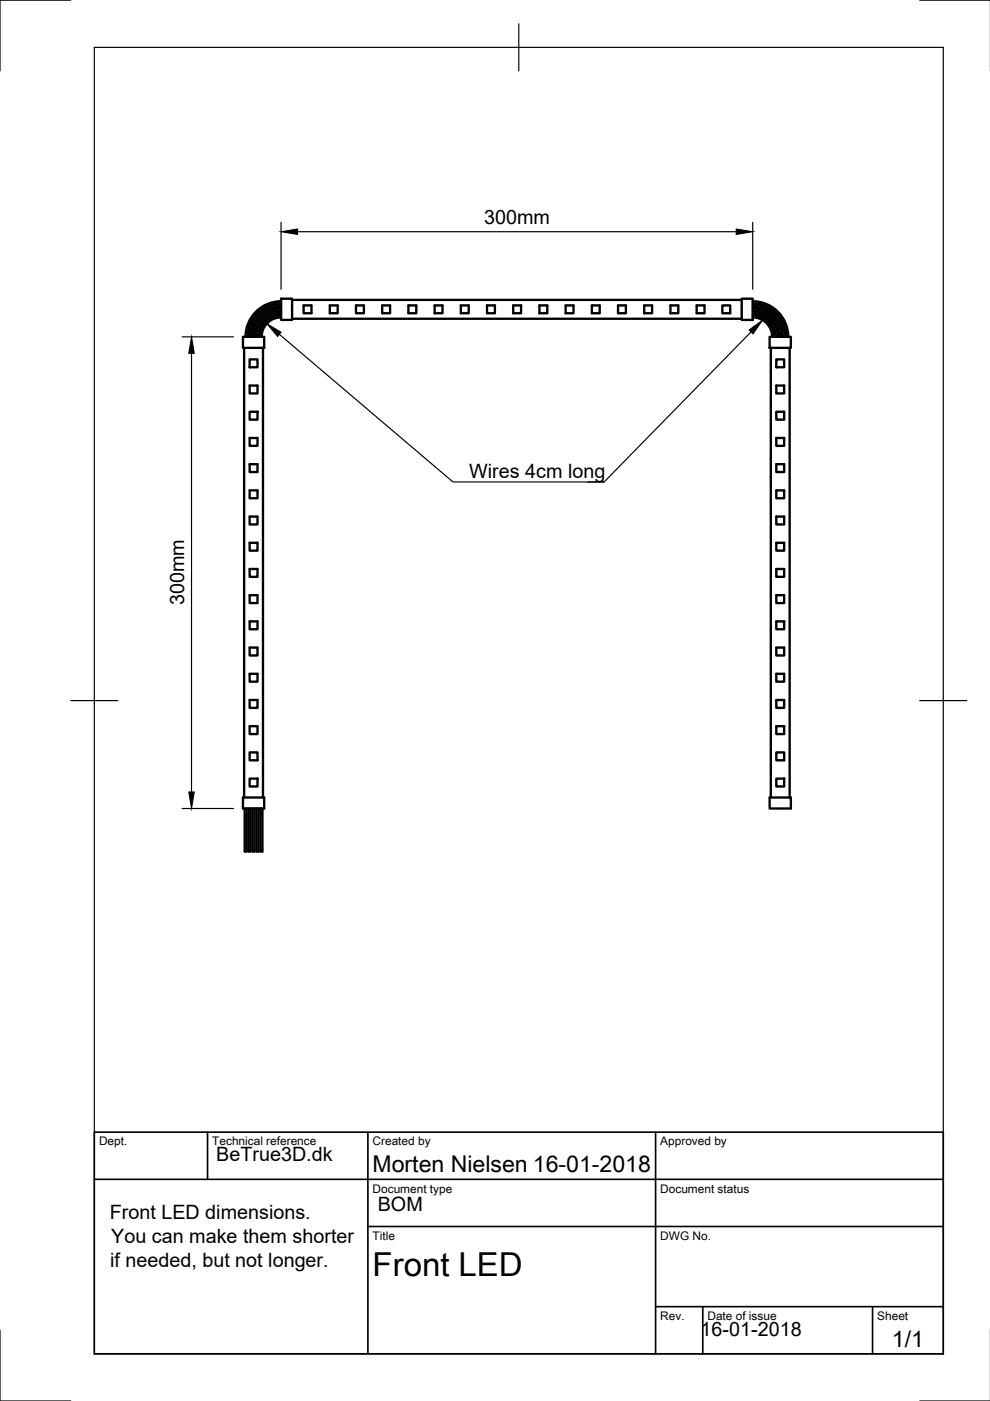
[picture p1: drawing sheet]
<svg xmlns="http://www.w3.org/2000/svg" width="210mm" height="297mm" viewBox="0 0 210 297" stroke-linecap="round" stroke-linejoin="round" font-family="sans-serif">
<!-- layer: Visible -->
<g fill="none" stroke="#000" stroke-width=".5">
<path d="M51.5 71.4h4.5v2.4h-4.5zM51.8 73.8v95.3M52.9 76.2h1.7v1.7h-1.7zM55.8 73.8v95.3M59.6 63.3h2.3v4.5h-2.3zM59.6 66.9a4.5 4.5 0 0 0-4.5 4.5M59.6 67.3a4.1 4.1 0 0 0-4.1 4.1M59.6 66.1a5.3 5.3 0 0 0-5.3 5.3M59.6 66.5a4.9 4.9 0 0 0-4.9 4.9M59.6 65.4a6 6 0 0 0-6 6M59.6 65.8a5.6 5.6 0 0 0-5.6 5.6M59.6 64.6a6.8 6.8 0 0 0-6.8 6.8"/>
<path d="M59.6 65a6.4 6.4 0 0 0-6.4 6.4M59.6 63.9a7.5 7.5 0 0 0-7.5 7.5M59.6 64.3a7.1 7.1 0 0 0-7.1 7.1M61.9 67.6h95.4M61.9 63.6h95.4M64.4 64.8h1.6v1.6h-1.6zM69.9 64.8h1.7v1.6h-1.7zM75.5 64.8h1.6v1.6h-1.6zM81 64.8h1.7v1.6h-1.7zM86.6 64.8h1.7v1.6h-1.7zM92.1 64.8h1.7v1.6h-1.7zM97.7 64.8h1.7v1.6h-1.7z"/>
<path d="M103.3 64.8h1.6v1.6h-1.6zM108.8 64.8h1.7v1.6h-1.7zM114.4 64.8h1.6v1.6h-1.6zM119.9 64.8h1.7v1.6h-1.7zM125.5 64.8h1.6v1.6h-1.6zM131 64.8h1.7v1.6h-1.7zM136.6 64.8h1.7v1.6h-1.7zM142.1 64.8h1.7v1.6h-1.7zM147.7 64.8h1.7v1.6h-1.7zM153.1 64.8h1.7v1.6h-1.7zM157.3 63.3h2.3v4.5h-2.3zM159.6 64.3a7.1 7.1 0 0 1 7.1 7.1"/>
<path d="M159.6 65a6.4 6.4 0 0 1 6.4 6.4M159.6 65.8a5.6 5.6 0 0 1 5.6 5.6M159.6 66.5a4.9 4.9 0 0 1 4.9 4.9M159.6 67.3a4.1 4.1 0 0 1 4.1 4.1M159.6 63.9a7.5 7.5 0 0 1 7.5 7.5M159.6 64.6a6.8 6.8 0 0 1 6.8 6.8M159.6 65.4a6 6 0 0 1 6 6M159.6 66.1a5.3 5.3 0 0 1 5.3 5.3M159.6 66.9a4.5 4.5 0 0 1 4.5 4.5M163.2 71.4h4.5v2.4h-4.5zM163.4 73.8v95.3M164.6 76.2h1.7v1.7h-1.7z"/>
<path d="M167.4 73.8v95.3M52.9 98.4h1.7v1.7h-1.7zM52.9 92.9h1.7v1.6h-1.7zM52.9 81.7h1.7v1.7h-1.7zM52.9 87.3h1.7v1.7h-1.7zM164.6 98.4h1.7v1.7h-1.7zM164.6 92.9h1.7v1.6h-1.7zM164.6 81.7h1.7v1.7h-1.7zM164.6 87.3h1.7v1.7h-1.7zM52.9 115.1h1.7v1.6h-1.7zM52.9 104h1.7v1.6h-1.7zM52.9 109.5h1.7v1.7h-1.7z"/>
<path d="M164.6 104h1.7v1.6h-1.7zM164.6 115.1h1.7v1.6h-1.7zM164.6 109.5h1.7v1.7h-1.7zM52.9 120.6h1.7v1.7h-1.7zM52.9 137.3h1.7v1.7h-1.7zM52.9 126.2h1.7v1.7h-1.7zM52.9 131.7h1.7v1.7h-1.7zM164.6 131.7h1.7v1.7h-1.7zM164.6 126.2h1.7v1.7h-1.7zM164.6 120.6h1.7v1.7h-1.7zM164.6 137.3h1.7v1.7h-1.7zM52.9 142.9h1.7v1.6h-1.7z"/>
<path d="M52.9 159.5h1.7v1.7h-1.7zM52.9 148.4h1.7v1.7h-1.7zM52.9 154h1.7v1.6h-1.7zM164.6 142.9h1.7v1.6h-1.7zM164.6 159.5h1.7v1.7h-1.7zM164.6 154h1.7v1.6h-1.7zM164.6 148.4h1.7v1.7h-1.7zM51.5 169.1h4.5v2.3h-4.5zM51.9 171.4v9.1h.4v-9.1M52.7 171.4v9.1h.4v-9.1M52.9 165.1h1.7v1.6h-1.7zM53.6 171.4v9.1h.4v-9.1"/>
<path d="M54.4 171.4v9.1h.4v-9.1M55.2 171.4v9.1h.4v-9.1M163.2 169.1h4.5v2.3h-4.5zM164.6 165.1h1.7v1.6h-1.7z"/>
</g>
<!-- layer: Border -->
<path d="M15 0h-15v15M20 10h180v277h-180zM110 5v10M195 0h15M15 148.5h10M195 148.5h10M0 282v15h15M195 297h15" fill="none" stroke="#000" stroke-width=".25"/>
<!-- layer: TitleBlock -->
<path d="M20 240h180v47h-180zM20 250h180M44 240v10M78 240v47M139 240v47M78 260h122M139 277h61M149 277v10M185 277v10" fill="none" stroke="#000" stroke-width=".35"/>
<!-- layer: Dimensions -->
<path d="M59.6 47.1v14.2M63.1 49.1h93M159.6 47.1v14.2M38.6 71.4h10.9M40.6 74.9v93M38.6 171.4h10.9" fill="none" stroke="#000" stroke-width=".25"/>
<path d="M59.6 49.1l3.5-.6v1.2zM156.1 48.5l3.5 .6-3.5 .6zM40.6 71.4l.6 3.5h-1.2zM40 167.9h1.2l-.6 3.5z" fill="#000" stroke="#000" stroke-width=".21"/>
<!-- layer: Annotations -->
<path d="M56.6 68.6l3 1.8-.7 .9zM158.8 70l2.9-2.1-2 2.9z" fill="#000" stroke="#000" stroke-width=".21"/>
<path d="M59.2 70.9l36.8 31.3h32.1M159.2 70.4l-31.1 31.8h-3.5" fill="none" stroke="#000" stroke-width=".25"/>
<text font-size="7" x="79" y="270.5">Front LED</text>
<g font-size="4.9">
<text x="79" y="248.5">Morten Nielsen 16-01-2018</text>
<text x="189.1" y="285.6">1/1</text>
</g>
<g font-size="4.2">
<text x="102.7" y="47.6">300mm</text>
<text x="99.5" y="101.3">Wires 4cm long</text>
<text x="39.1" y="128.4" transform="rotate(-90 39.1 128.4)">300mm</text>
<text x="45.8" y="246.1">BeTrue3D.dk</text>
<text x="80.1" y="256.8">BOM</text>
<text x="23.3" y="258.5">Front LED dimensions.</text>
<text x="23.6" y="263.5">You can make them shorter</text>
<text x="23.3" y="268.6">if needed, but not longer.</text>
<text x="148.5" y="283.3">16-01-2018</text>
</g>
<g font-size="2.5">
<text x="21" y="242.8">Dept.</text>
<text x="45" y="242.8">Technical reference</text>
<text x="79" y="242.8">Created by</text>
<text x="140" y="242.8">Approved by</text>
<text x="79" y="252.8">Document type</text>
<text x="140" y="252.8">Document status</text>
<text x="79" y="262.8">Title</text>
<text x="140" y="262.8">DWG No.</text>
<text x="140" y="279.8">Rev.</text>
<text x="150" y="279.8">Date of issue</text>
<text x="186" y="279.8">Sheet</text>
</g>
</svg>
